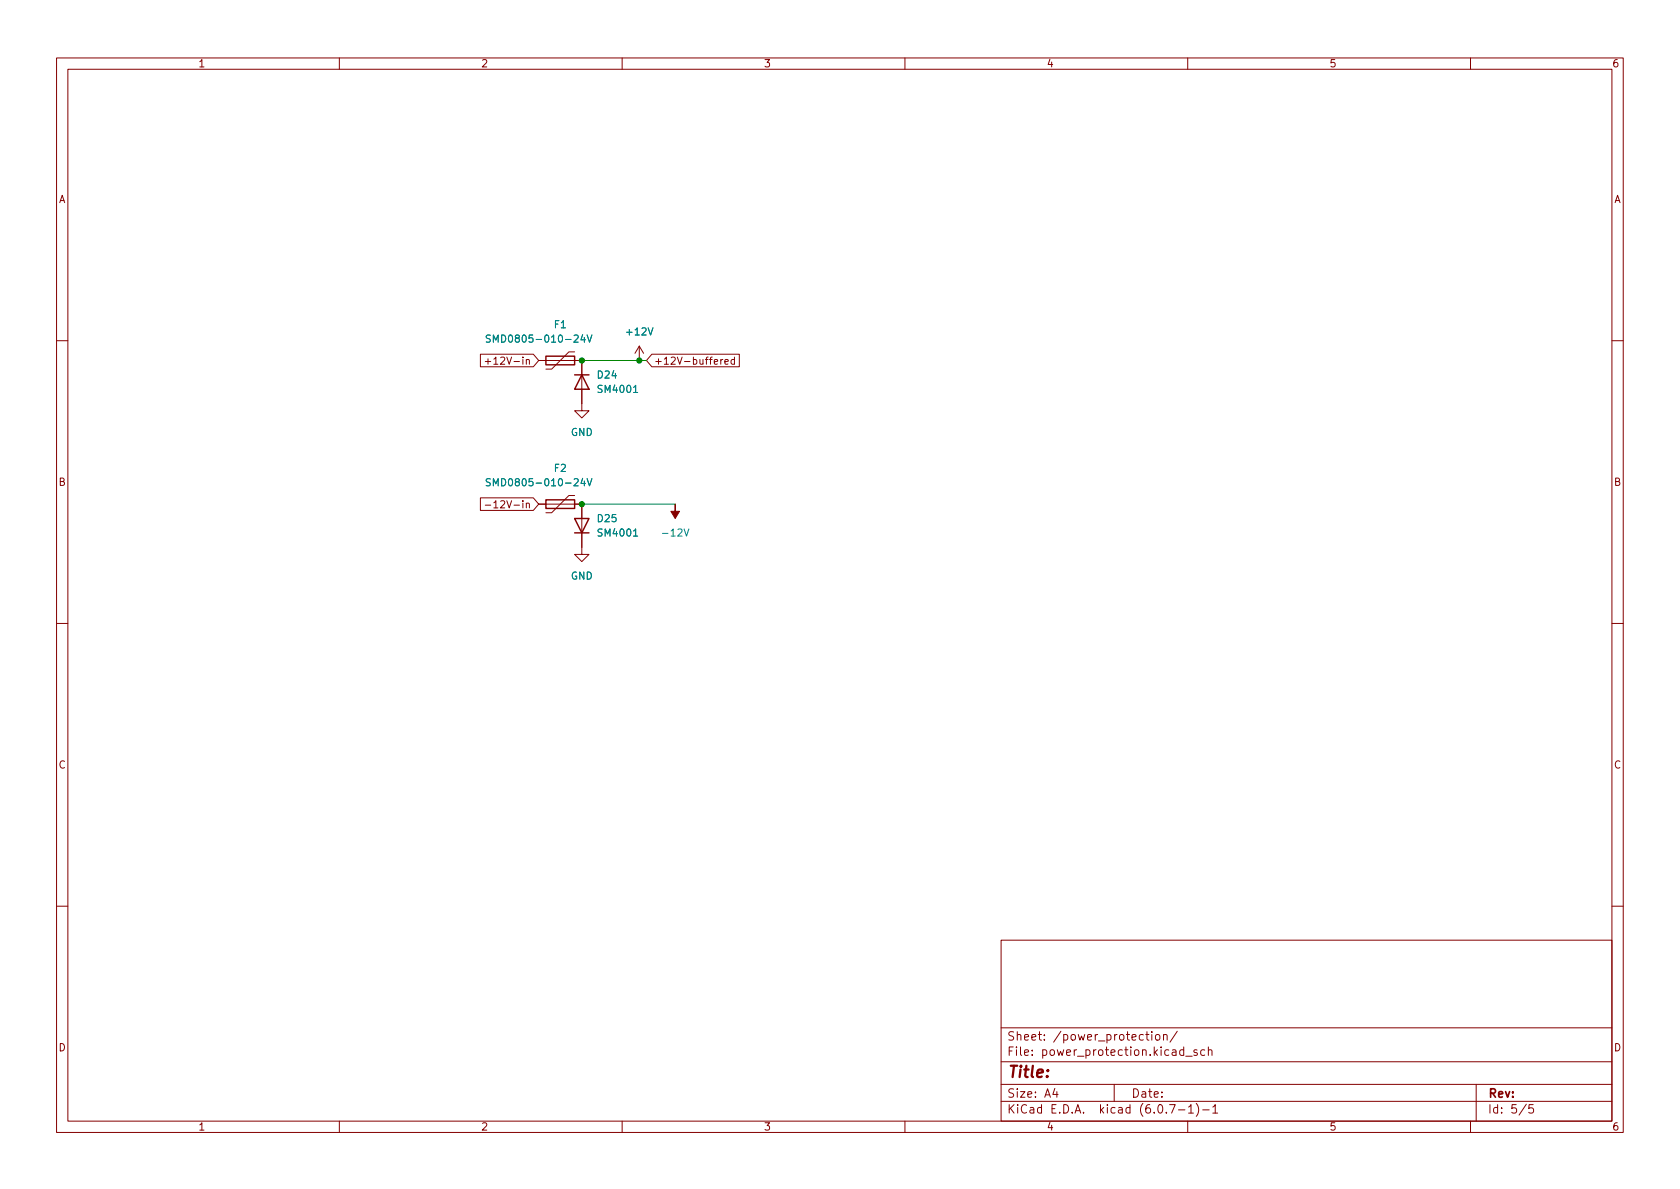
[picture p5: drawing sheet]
<svg xmlns="http://www.w3.org/2000/svg" width="297mm" height="210mm" viewBox="0 0 297 210" stroke-linecap="round" stroke-linejoin="round" font-family="sans-serif">
<g fill="none" stroke="#840000" stroke-width=".18">
<path d="M10 10.2h277v190.1h-277zM12 12.2h273v186.1h-273zM60 10.2v2M110 10.2v2M160 10.2v2M210 10.2v2M260 10.2v2M10 60.2h2M84.9 62.6h9.4l.9 1.1-.9 1.2h-9.4zM85.8 63.9h1M86.3 63.4v1M95.2 63.7h7.7v8.9h1.2l-1.2 1.3-1.3-1.3h1.3"/>
<path d="M101.6 62.2h-1l-3.1 3.1h-1M113 61.2l-.7 1.3M113 61.2v2.5M113 61.2l.8 1.3M115.3 62.6h15.4v2.3h-15.4l-1-1.2zM127.4 63.6v.8M127.8 63.6l-.4 .2M128.2 64l.6-.1-.1-.3h-.4l-.1 .1v.7h.5M129.9 63.6h-.4l-.2 .2 .1 .6h.5M129.9 63.1v1.3M285 60.2h2M84.9 88h9.4l.9 1.1-.9 1.2h-9.4z"/>
<path d="M85.8 89.3h1M87.3 88.9l.4-.4v1.3M87.3 89.8h.7M95.2 89.1h7.7v8.9h1.2l-1.2 1.3-1.3-1.3h1.3M101.6 87.6h-1l-3.1 3.1h-1M10 110.2h2M285 110.2h2M10 160.2h2M177 166.3h108v32h-108zM285 160.2h2M60 198.3v2M110 198.3v2"/>
<path d="M160 198.3v2M177 194.8h108M177 191.8h108M177 187.8h108M177 181.8h108M186.5 192.5l-.4 1h1M186.9 193v1M197 191.8v3M202.6 182.9h.5M202.8 182.4v1.3l.3 .2M203.6 182.4v.2M203.6 182.9v1"/>
<path d="M204.4 183.1l.2-.2 .4 .2 .1 .5-.2 .3h-.3l-.2-.1zM205.7 183.1l.2-.2 .4 .1 .1 .9M205.7 182.9v1M206.8 195.3h1l-.7 1.5M208.1 182.4l-1.2 1.9M208.4 196.3h1.1M209.3 185.7l-.4-.1-.3 .3v.4l.1 .3h.6M209.3 185.1v1.5M209.6 186.8h1.2M210 198.3v2M210.1 195.8l.5-.5v1.5M210.1 196.8h.9"/>
<path d="M211.5 195.1a1.72 1.72 0 0 1 0 2.3M211.6 185.7l-.3-.1-.2 .2v.3l.5 .1v.4h-.5M212.6 196.3h1.2M213 185.7l-.4-.1-.3 .3v.4l.1 .3h.6M213.6 185.8l.3-.2 .3 .1 .1 .9M213.6 185.1v1.5M214.4 195.8l.5-.5v1.5M214.4 196.8h.9M260 198.3v2M261 191.8v6.5M269.9 195.3l-1.3 1.9M271.1 195.3h-.7l-.1 .7 .2-.1 .5 .1 .2 .2-.1 .5-.2 .1-.6-.1"/>
</g>
<path d="M96.5 63h5.1v1.5h-5.1zM101.6 66.3h2.5M102.9 66.3l1.2 2.5h-2.5zM96.5 88.4h5.1v1.5h-5.1zM101.6 91.7h2.5l-1.2 2.5zM101.6 94.2h2.5" fill="none" stroke="#840000" stroke-width=".25"/>
<path d="M86.7 59.3l-.5-.1-.2 .2v.3l.6 .3 .1 .3-.2 .2h-.5M103 59.2l-.3 .9h.8M103.8 59.2l.4 1.3 .5-1.3M86.7 84.7l-.5-.1-.2 .2v.3l.6 .3 .1 .3-.2 .2h-.5M103 84.6l-.3 .9h.8M103.8 84.6l.4 1.3 .5-1.3" fill="none" stroke="#008484" stroke-width=".18"/>
<path d="M119.4 89.1v1.3h.7l-.7 1.3-.8-1.3h.8z" fill="#840000" stroke="#840000" stroke-width=".18"/>
<path d="M102.9 63.7h11.4M102.9 89.1h16.5" fill="none" stroke="#008400" stroke-width=".18"/>
<g fill="#008400" stroke="#008400" stroke-width=".18">
<circle cx="102.9" cy="89.1" r=".46"/>
<circle cx="102.9" cy="63.7" r=".46"/>
<circle cx="113" cy="63.7" r=".46"/>
</g>
<text font-size="2.8" fill="#840000" x="178" y="190.6">Title:</text>
<g font-size="2.1" fill="#840000">
<text x="178" y="184">Sheet: /power_protection/</text>
<text x="178" y="186.7">File: power_protection.kicad_sch</text>
<text x="178" y="196.9">KiCad E.D.A. kicad (6.0.7-1)-1</text>
<text x="178" y="194.1">Size: A4</text>
<text x="200" y="194.1">Date:</text>
<text x="263" y="194.1">Rev:</text>
<text x="263" y="196.9">Id: 5/5</text>
</g>
<g font-size="1.8" fill="#840000">
<text x="35" y="11.9">1</text>
<text x="85" y="11.9">2</text>
<text x="135" y="11.9">3</text>
<text x="185" y="11.9">4</text>
<text x="235" y="11.9">5</text>
<text x="285" y="11.9">6</text>
<text x="10.3" y="35.9">A</text>
<text x="285.3" y="35.9">A</text>
<text x="87.6" y="64.5">+12V-in</text>
<text x="115.6" y="64.5">+12V-buffered</text>
<text x="10.3" y="85.9">B</text>
<text x="88.1" y="89.9">-12V-in</text>
<text x="285.3" y="85.9">B</text>
<text x="10.3" y="135.9">C</text>
<text x="285.3" y="135.9">C</text>
<text x="10.3" y="185.9">D</text>
<text x="285.3" y="185.9">D</text>
<text x="35" y="199.9">1</text>
<text x="85" y="199.9">2</text>
<text x="135" y="199.9">3</text>
<text x="185" y="199.9">4</text>
<text x="235" y="199.9">5</text>
<text x="285" y="199.9">6</text>
</g>
<g font-size="1.8" fill="#008484">
<text x="98" y="58">F1</text>
<text x="110.9" y="59.3">+12V</text>
<text x="87.7" y="60.6">SMD0805-010-24V</text>
<text x="105.7" y="66.9">D24</text>
<text x="105.9" y="69.5">SM4001</text>
<text x="100.9" y="77.1">GND</text>
<text x="98" y="83.4">F2</text>
<text x="87.7" y="86">SMD0805-010-24V</text>
<text x="105.7" y="92.3">D25</text>
<text x="105.9" y="94.9">SM4001</text>
<text x="117.5" y="94.9">-12V</text>
<text x="100.9" y="102.5">GND</text>
</g>
</svg>
